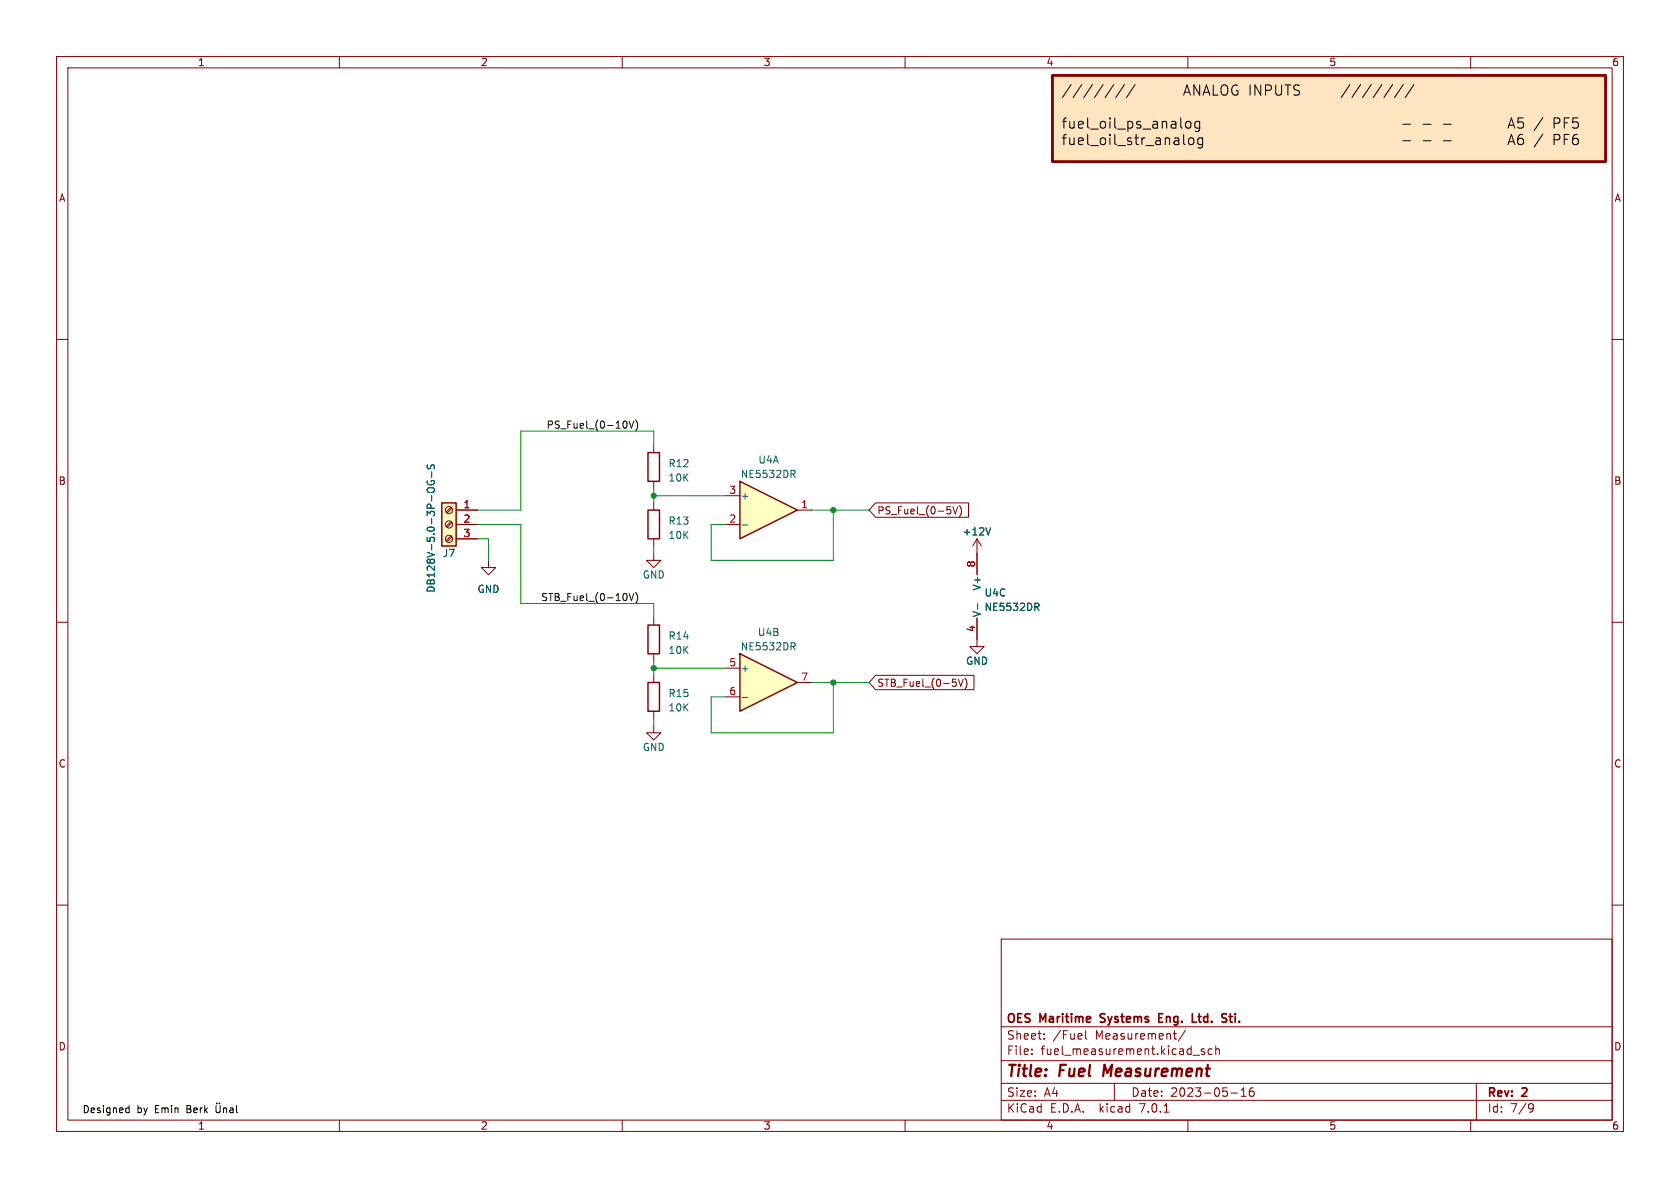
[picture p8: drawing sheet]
<svg xmlns="http://www.w3.org/2000/svg" width="297mm" height="210mm" viewBox="0 0 297 210" stroke-linecap="round" stroke-linejoin="round" font-family="sans-serif">
<g fill="none" stroke="#840000" stroke-width=".18">
<path d="M10 10h277v190h-277zM12 12h273v186h-273zM60 10v2M110 10v2M160 10v2M210 10v2M260 10v2M10 60h2M285 60h2M10 110h2M285 110h2M10 160h2"/>
<path d="M285 160h2M177 166h108v32h-108zM60 198v2M110 198v2M160 198v2M177 194.5h108M177 191.5h108M177 187.5h108M177 181.5h108M182.4 186.3v.1M182.4 185.5v.1M184.6 183.6v.1"/>
<path d="M184.6 182.8v.1M191.9 182.2v1.3l.2 .2M197 191.5v3M205.8 196.6h.8M207.4 182.7h.6M207.7 183.6l.3 .1M209.6 182.1l-1.3 2M210 198v2M210.9 186.5h1.2M212.9 185.5l-.3-.1-.2 .2v.2l.5 .2v.3h-.5M214.3 185.5l-.4-.1-.3 .3v.4l.1 .2h.6M214.9 185.5l.2-.1 .4 .1 .1 .9"/>
<path d="M214.9 184.9v1.5M217.6 193.2h1.2M219.4 193.8h.9M219.4 192.7l.5-.4v1.5M221.6 192.3a.59 .59 0 0 0-.7 .6v.6l.1 .2 .4 .1 .2-.1 .1-.5-.1-.3h-.5l-.2 .3M260 198v2M261 191.5v6.5M270.5 195.1l.5 .1a.99 .99 0 0 1-.4 1.4h-.2M271.1 195.7l-.2 .3h-.4"/>
</g>
<path d="M204.9 179.9h.5M205.6 179.2h-.7v1.5h.7M216.6 180l.3 .3-.1 .3-.2 .1M216.6 179.2l.3 .1M217.3 179.7h.6M210.8 180.7h.7" fill="none" stroke="#840000" stroke-width=".3"/>
<path d="M186.1 13.3h97.7v15.3h-97.7z" fill="#ffe5bf" stroke="#ffe5bf" stroke-width=".18"/>
<path d="M130.8 85.1l10.2 5.1-10.2 5.1z" fill="#ffffc2"/>
<path d="M130.8 85.1l10.2 5.1-10.2 5.1z" fill="none" stroke="#840000" stroke-width=".25"/>
<path d="M128.3 92.7h2.5M128.3 87.6h2.5M141 90.2h2.5" fill="none" stroke="#840000" stroke-width=".18"/>
<path d="M131.2 92.8h1M140.2 83.8l.4 .6M140.3 83.1l.3 .3-.1 .3-.2 .1" fill="none" stroke="#006464" stroke-width=".18"/>
<path d="M130.8 115.6l10.2 5.1-10.2 5z" fill="#ffffc2"/>
<path d="M78.1 88.9h2.5v7.6h-2.5zM114.6 90.2h2v5.1h-2zM114.6 80h2v5.1h-2zM114.6 110.5h2v5.1h-2zM130.8 115.6l10.2 5.1-10.2 5zM114.6 120.7h2v5h-2z" fill="none" stroke="#840000" stroke-width=".25"/>
<g fill="none" stroke="#840000" stroke-width=".18">
<path d="M115.6 78.7v1.3M79.7 94.7l-.8 .9M79.7 92.2l-.8 .8M79.7 89.7l-.8 .8M79.9 94.9l-.9 .9M79.9 92.4l-.9 .8M79.9 89.8l-.9 .9M80.6 90.2h3.9M80.6 92.7h3.9M80.6 95.3h3.9M86.4 99.1v1.2h1.2l-1.2 1.3-1.3-1.3h1.3M115.6 97.8v1.3h1.2l-1.2 1.2-1.3-1.2h1.3"/>
<path d="M115.6 85.1v1.3M115.6 88.9v1.3M115.6 95.3v1.2M154.8 88.9h16.4v2.5h-16.4l-1.1-1.2zM168.5 89.6l.4 1.2 .4-1.2M169.6 89.4a1.46 1.46 0 0 1 0 1.9M172.7 95.3l-.7 1.2M172.7 95.3v6.3M172.7 95.3l.8 1.2M115.6 109.2v1.3M115.6 115.6v1.2M115.6 119.4v1.3"/>
<path d="M128.3 118.1h2.5M154.8 119.4h17.4v2.5h-17.4l-1.1-1.2zM170.6 119.9a1.46 1.46 0 0 1 0 1.9M172.7 109.2v5.1h1.3l-1.3 1.3-1.3-1.3h1.3M115.6 128.3v1.2h1.2l-1.2 1.3-1.3-1.3h1.3M115.6 125.7v1.3M128.3 123.2h2.5M141 120.7h2.5M169.4 120.1l.5 1.2 .4-1.2"/>
<circle cx="79.4" cy="90.2" r=".63"/>
<circle cx="79.4" cy="92.7" r=".63"/>
<circle cx="79.4" cy="95.2" r=".63"/>
</g>
<path d="M75.6 82.2l-.1 .4 .1 .2h.4l.2-.5 .3-.1 .3 .2-.1 .5M75.6 85a.59 .59 0 0 0 .6 .7 .59 .59 0 0 0 .5-.7l-.5-.1v.3M75.6 86.9l-.1-.1a.43 .43 0 0 1 .4-.6h.5a.42 .42 0 0 1 .4 .2 .42 .42 0 0 1-.1 .5M76.3 83.4v1M175.1 93.3l-.4 1.3M140.2 114.3l.4 .6M140.3 113.6l.3 .3-.1 .3-.2 .1M172.8 106.7v1M183.3 107.3l.4 .6M183.4 106.6l.3 .3-.1 .3-.2 .1M131.2 123.3h1" fill="none" stroke="#006464" stroke-width=".18"/>
<path d="M78.1 88.9h2.5v7.6h-2.5z" fill="#ffffc2" stroke="#ffffc2" stroke-width=".18"/>
<path d="M110.7 74.5l.2 .4-.2 .7M111.2 74.4l.4 1.3 .5-1.3M112.4 74.2a1.46 1.46 0 0 1 0 2M110.7 105l.2 .4-.2 .7M111.2 104.9l.4 1.3 .5-1.3M112.4 104.7a1.46 1.46 0 0 1 0 2" fill="none" stroke="#0f0f0f" stroke-width=".18"/>
<g fill="none" stroke="#000" stroke-width=".18">
<path d="M189.4 14.9l-1.6 2.3M191.3 14.9l-1.6 2.3M193.1 14.9l-1.5 2.3M195 14.9l-1.5 2.3M196.9 14.9l-1.5 2.3M198.8 14.9l-1.5 2.3M200.7 14.9l-1.6 2.3M238.7 14.9l-1.6 2.3M240.5 14.9l-1.5 2.3M242.4 14.9l-1.5 2.3M244.3 14.9l-1.5 2.3M246.2 14.9l-1.5 2.3"/>
<path d="M248.1 14.9l-1.6 2.3M250 14.9l-1.6 2.3M209.3 25.5l.2 .1M209.7 21.6a.49 .49 0 0 1 .5-.2 .49 .49 0 0 1 .3 .4v.5a.49 .49 0 0 1-.4 .4 .49 .49 0 0 1-.5-.4zM210.2 24.5a.49 .49 0 0 1 .5-.1 .49 .49 0 0 1 .4 .3v.5a.49 .49 0 0 1-.5 .4 .49 .49 0 0 1-.5-.4zM212.1 21.5h-.5l-.4 .3v.5l.2 .3h.7M212.1 21.5v1.4a.49 .49 0 0 1-.8 .3M212.6 24.5l-.5-.1-.4 .3v.5l.2 .3h.7M212.6 24.4v1.4a.49 .49 0 0 1-.8 .3M248 22h1.4M248 24.9h1.4M251.6 22h1.4"/>
<path d="M251.6 24.9h1.4M255.2 22h1.4M255.2 24.9h1.4M266.6 22.7l.6-1.8 .6 1.8M266.8 22.1h.8M268.7 24.5h.3l.3 .3v.6l-.3 .2h-.3M274.7 21.8h.7a.49 .49 0 0 0 .4-.5 .49 .49 0 0 0-.4-.4h-.7v1.8M276.5 21.7h.6M276.5 24.6h.6M277.4 20.9h-.9v1.8M277.4 23.8h-.9v1.8M278.9 23.8a.71 .71 0 0 0-.9 .7v.7l.2 .3 .5 .1 .2-.2 .1-.6-.1-.3h-.6l-.3 .3"/>
<path d="M278.9 20.9h-.8l-.1 .8 .3-.2 .6 .1 .1 .3-.1 .6-.2 .2h-.4l-.3-.2M22.5 195.8l.3 .1M22.8 195.4v1.3M22.8 196.6l-.3 .1M38.2 195.4v1.1l.2 .2 .4-.1 .1-.1v-1.1M38.3 195v.1M38.8 195v.1M39.5 196l.2-.2 .3 .1 .1 .8M39.5 195.8v.9M40.7 195.9h.5v.8M41.2 196.2h-.4l-.2 .2 .2 .3 .4-.1M41.8 195.4v1.1l.2 .2"/>
</g>
<path d="M186.1 13.3h97.7v15.3h-97.7z" fill="none" stroke="#840000" stroke-width=".5"/>
<g fill="none" stroke="#009600" stroke-width=".18">
<path d="M115.6 78.7v-2.5h-23.5v14h-7.6M84.5 92.7h7.6v14h23.5v2.5M84.5 95.3h1.9v3.8M115.6 86.4v2.5M115.6 96.5v1.3M115.6 87.6h12.7M143.5 90.2h10.2M147.3 90.2v8.9h-21.6v-6.4h2.6M115.6 116.8v2.6M115.6 118.1h12.7M115.6 127v1.3M143.5 120.7h10.2"/>
<path d="M147.3 120.7v8.8h-21.6v-6.3h2.6"/>
</g>
<g fill="#009600" stroke="#009600" stroke-width=".18">
<circle cx="147.3" cy="120.7" r=".46"/>
<circle cx="147.3" cy="90.2" r=".46"/>
<circle cx="115.6" cy="118.1" r=".46"/>
<circle cx="115.6" cy="87.6" r=".46"/>
</g>
<g font-size="2.8" fill="#840000">
<text x="178" y="190.8">Title:</text>
<text x="187.4" y="190.8">Fuel</text>
<text x="195.7" y="190.8">Measurement</text>
</g>
<g font-size="2.5">
<text x="209.2" y="17.1">ANALOG INPUTS</text>
<text x="187.7" y="22.9">fuel_oil_ps_analog</text>
<text x="268.6" y="22.9">PF5</text>
<text x="187.7" y="25.9">fuel_oil_str_analog</text>
<text x="267.2" y="25.9">/</text>
<text x="270.5" y="25.9">PF6</text>
</g>
<g font-size="2.1" fill="#840000">
<text x="178" y="183.9">Sheet:</text>
<text x="178" y="181.1">OES</text>
<text x="184" y="181.1">Maritime</text>
<text x="186.2" y="183.9">/Fuel</text>
<text x="193.7" y="183.9">Measurement/</text>
<text x="195.1" y="181.1">Systems</text>
<text x="205.9" y="181.1">Eng.</text>
<text x="212.2" y="181.1">Ltd.</text>
<text x="218" y="181.1">Sti.</text>
<text x="178" y="186.6">File:</text>
<text x="184" y="186.6">fuel_measurement.kicad_sch</text>
<text x="178" y="196.8">KiCad</text>
<text x="178" y="194">Size:</text>
<text x="184.6" y="194">A4</text>
<text x="185.7" y="196.8">E.D.A.</text>
<text x="194.4" y="196.8">kicad</text>
<text x="200" y="194">Date:</text>
<text x="201.5" y="196.8">7.0.1</text>
<text x="206.9" y="194">2023-05-16</text>
<text x="263" y="194.2">Rev:</text>
<text x="263" y="196.8">Id:</text>
<text x="267" y="196.8">7/9</text>
<text x="269.2" y="194.2">2</text>
</g>
<g font-size="1.8" fill="#840000">
<text x="35" y="11.8">1</text>
<text x="85" y="11.8">2</text>
<text x="135" y="11.8">3</text>
<text x="185" y="11.8">4</text>
<text x="235" y="11.8">5</text>
<text x="285" y="11.8">6</text>
<text x="10.4" y="35.8">A</text>
<text x="285.4" y="35.8">A</text>
<text x="10.3" y="85.8">B</text>
<text x="285.3" y="85.8">B</text>
<text x="155.1" y="91.1">PS_Fuel_(0-5V)</text>
<text x="155.1" y="121.6">STB_Fuel_(0-5V)</text>
<text x="10.3" y="135.8">C</text>
<text x="285.3" y="135.8">C</text>
<text x="10.3" y="185.8">D</text>
<text x="285.3" y="185.8">D</text>
<text x="35" y="199.8">1</text>
<text x="85" y="199.8">2</text>
<text x="135" y="199.8">3</text>
<text x="185" y="199.8">4</text>
<text x="235" y="199.8">5</text>
<text x="285" y="199.8">6</text>
</g>
<g font-size="1.8" fill="#0f0f0f">
<text x="96.5" y="75.9">PS_Fuel_(0-10V)</text>
<text x="95.5" y="106.3">STB_Fuel_(0-10V)</text>
</g>
<g font-size="1.8" fill="#006464">
<text x="118.1" y="82.7">R12</text>
<text x="134" y="82.1">U4A</text>
<text x="118.1" y="85.3">10K</text>
<text x="130.9" y="84.6">NE5532DR</text>
<text x="130.9" y="88.5">+</text>
<text x="118.1" y="92.9">R13</text>
<text x="118.1" y="95.4">10K</text>
<text x="170.1" y="94.8">+12V</text>
<text x="78.2" y="98.6">J7</text>
<text x="77" y="104.8" transform="rotate(-90 77 104.8)">DB128V-5.0-3P-OG-S</text>
<text x="84.4" y="105">GND</text>
<text x="113.6" y="102.4">GND</text>
<text x="173.5" y="104.5" transform="rotate(-90 173.5 104.5)">V+</text>
<text x="174" y="105.6">U4C</text>
<text x="118.1" y="113.2">R14</text>
<text x="133.9" y="112.6">U4B</text>
<text x="173.5" y="109.1" transform="rotate(-90 173.5 109.1)">V-</text>
<text x="174" y="108.1">NE5532DR</text>
<text x="118.1" y="115.8">10K</text>
<text x="130.9" y="115.1">NE5532DR</text>
<text x="130.9" y="118.9">+</text>
<text x="170.7" y="117.7">GND</text>
<text x="118.1" y="123.4">R15</text>
<text x="118.1" y="125.9">10K</text>
<text x="113.6" y="132.9">GND</text>
</g>
<g font-size="1.8" fill="#a90000">
<text x="81.9" y="89.9">1</text>
<text x="128.9" y="87.4">3</text>
<text x="141.6" y="89.9">1</text>
<text x="81.9" y="92.5">2</text>
<text x="81.9" y="95">3</text>
<text x="128.9" y="92.5">2</text>
<text x="172.5" y="100.4" transform="rotate(-90 172.5 100.4)">8</text>
<text x="172.5" y="111.8" transform="rotate(-90 172.5 111.8)">4</text>
<text x="128.9" y="117.9">5</text>
<text x="128.9" y="122.9">6</text>
<text x="141.6" y="120.4">7</text>
</g>
<g font-size="1.8">
<text x="14.6" y="196.9">Designed</text>
<text x="24.2" y="196.9">by</text>
<text x="27.4" y="196.9">Emin</text>
<text x="33.1" y="196.9">Berk</text>
</g>
</svg>
